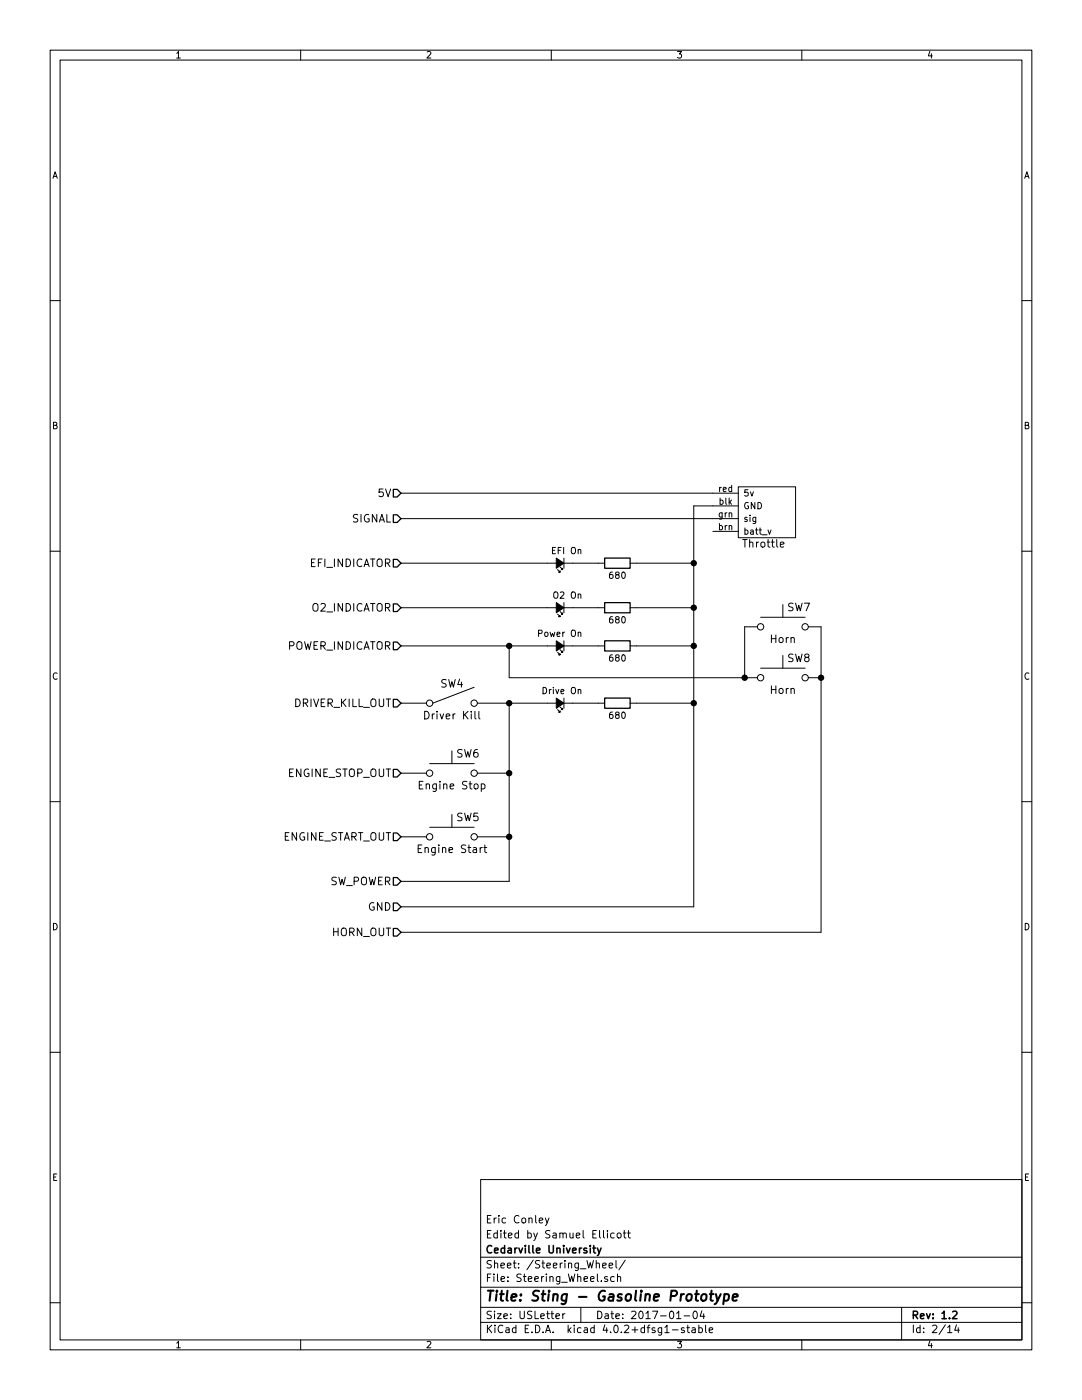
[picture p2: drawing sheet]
EESchema Schematic File Version 2
LIBS:power
LIBS:device
LIBS:transistors
LIBS:conn
LIBS:linear
LIBS:regul
LIBS:74xx
LIBS:cmos4000
LIBS:adc-dac
LIBS:memory
LIBS:xilinx
LIBS:microcontrollers
LIBS:dsp
LIBS:microchip
LIBS:analog_switches
LIBS:motorola
LIBS:texas
LIBS:intel
LIBS:audio
LIBS:interface
LIBS:digital-audio
LIBS:philips
LIBS:display
LIBS:cypress
LIBS:siliconi
LIBS:opto
LIBS:atmel
LIBS:contrib
LIBS:valves
LIBS:Supermileage
LIBS:EllicottDisplay
LIBS:EllicottInterface
LIBS:EllicottMicrocontrollers
LIBS:EllicottMisc
LIBS:EllicottPower
LIBS:Wiring Diagram v2-cache
EELAYER 25 0
EELAYER END
$Descr USLetter 8500 11000 portrait
encoding utf-8
Sheet 2 14
Title "Sting - Gasoline Prototype"
Date "2017-01-04"
Rev "1.2"
Comp "Cedarville University"
Comment1 "Edited by Samuel Ellicott"
Comment2 "Eric Conley"
Comment3 ""
Comment4 ""
$EndDescr
$Comp
L SW_NO SW5
U 1 1
P 3550 6575
F 0 "SW5" H 3675 6725 60  0000 C CNN
F 1 "Engine Start" H 3550 6475 60  0000 C CNN
F 2 "" H 3550 6575 60  0000 C CNN
F 3 "" H 3550 6575 60  0000 C CNN
	1    3550 6575
	1    0    0    -1  
$EndComp
$Comp
L SW_NO SW7
U 1 1
P 6150 4925
F 0 "SW7" H 6275 5075 60  0000 C CNN
F 1 "Horn" H 6150 4825 60  0000 C CNN
F 2 "" H 6150 4925 60  0000 C CNN
F 3 "" H 6150 4925 60  0000 C CNN
	1    6150 4925
	1    0    0    -1  
$EndComp
$Comp
L SW_NO SW6
U 1 1
P 3550 6075
F 0 "SW6" H 3675 6225 60  0000 C CNN
F 1 "Engine Stop" H 3550 5975 60  0000 C CNN
F 2 "" H 3550 6075 60  0000 C CNN
F 3 "" H 3550 6075 60  0000 C CNN
	1    3550 6075
	1    0    0    -1  
$EndComp
$Comp
L Throttle U?
U 1 1
P 5800 4025
F 0 "U?" H 5450 4025 60  0001 C CNN
F 1 "Throttle" H 5600 3775 60  0000 C CNN
F 2 "" H 5800 4125 60  0000 C CNN
F 3 "" H 5800 4125 60  0000 C CNN
	1    5800 4025
	-1   0    0    -1  
$EndComp
$Comp
L Led_Small D?
U 1 1
P 4400 5075
F 0 "D?" H 4350 5200 50  0001 L CNN
F 1 "Power On" H 4225 4975 50  0000 L CNN
F 2 "" V 4400 5075 50  0000 C CNN
F 3 "" V 4400 5075 50  0000 C CNN
	1    4400 5075
	-1   0    0    1   
$EndComp
$Comp
L Led_Small D?
U 1 1
P 4400 4775
F 0 "D?" H 4350 4900 50  0001 L CNN
F 1 "O2 On" H 4225 4675 50  0000 L CNN
F 2 "" V 4400 4775 50  0000 C CNN
F 3 "" V 4400 4775 50  0000 C CNN
	1    4400 4775
	-1   0    0    1   
$EndComp
$Comp
L Led_Small D?
U 1 1
P 4400 4425
F 0 "D?" H 4350 4550 50  0001 L CNN
F 1 "EFI On" H 4225 4325 50  0000 L CNN
F 2 "" V 4400 4425 50  0000 C CNN
F 3 "" V 4400 4425 50  0000 C CNN
	1    4400 4425
	-1   0    0    1   
$EndComp
$Comp
L Led_Small D?
U 1 1
P 4400 5525
F 0 "D?" H 4350 5650 50  0001 L CNN
F 1 "Drive On" H 4225 5425 50  0000 L CNN
F 2 "" V 4400 5525 50  0000 C CNN
F 3 "" V 4400 5525 50  0000 C CNN
	1    4400 5525
	-1   0    0    1   
$EndComp
$Comp
L SW_NO SW8
U 1 1
P 6150 5325
F 0 "SW8" H 6275 5475 60  0000 C CNN
F 1 "Horn" H 6150 5225 60  0000 C CNN
F 2 "" H 6150 5325 60  0000 C CNN
F 3 "" H 6150 5325 60  0000 C CNN
	1    6150 5325
	1    0    0    -1  
$EndComp
$Comp
L R R?
U 1 1
P 4850 5525
F 0 "R?" V 4930 5525 50  0001 C CNN
F 1 "680" V 4950 5525 50  0000 C CNN
F 2 "" V 4780 5525 50  0000 C CNN
F 3 "" H 4850 5525 50  0000 C CNN
	1    4850 5525
	0    1    1    0   
$EndComp
$Comp
L R R?
U 1 1
P 4850 4775
F 0 "R?" V 4930 4775 50  0001 C CNN
F 1 "680" V 4950 4775 50  0000 C CNN
F 2 "" V 4780 4775 50  0000 C CNN
F 3 "" H 4850 4775 50  0000 C CNN
	1    4850 4775
	0    1    1    0   
$EndComp
$Comp
L R R?
U 1 1
P 4850 5075
F 0 "R?" V 4930 5075 50  0001 C CNN
F 1 "680" V 4950 5075 50  0000 C CNN
F 2 "" V 4780 5075 50  0000 C CNN
F 3 "" H 4850 5075 50  0000 C CNN
	1    4850 5075
	0    1    1    0   
$EndComp
$Comp
L R R?
U 1 1
P 4850 4425
F 0 "R?" V 4930 4425 50  0001 C CNN
F 1 "680" V 4950 4425 50  0000 C CNN
F 2 "" V 4780 4425 50  0000 C CNN
F 3 "" H 4850 4425 50  0000 C CNN
	1    4850 4425
	0    1    1    0   
$EndComp
Text HLabel 3150 4425 0    60   Input ~ 0
EFI_INDICATOR
Text HLabel 3150 4775 0    60   Input ~ 0
O2_INDICATOR
Text HLabel 3150 7125 0    60   Input ~ 0
GND
$Comp
L SW_SPST SW4
U 1 1
P 3550 5525
F 0 "SW4" H 3550 5675 60  0000 C CNN
F 1 "Driver Kill" H 3550 5425 60  0000 C CNN
F 2 "" H 3550 5525 60  0000 C CNN
F 3 "" H 3550 5525 60  0000 C CNN
	1    3550 5525
	1    0    0    -1  
$EndComp
Wire Wire Line
	5450 3975 5600 3975
Wire Wire Line
	3150 5525 3350 5525
Wire Wire Line
	4500 4425 4700 4425
Wire Wire Line
	4500 4775 4700 4775
Wire Wire Line
	4500 5075 4700 5075
Wire Wire Line
	4500 5525 4700 5525
Connection ~ 5450 5075
Wire Wire Line
	5450 5075 5000 5075
Connection ~ 5450 4775
Wire Wire Line
	5450 4775 5000 4775
Connection ~ 5450 4425
Wire Wire Line
	3150 6075 3350 6075
Wire Wire Line
	3150 6575 3350 6575
Wire Wire Line
	3750 5525 4000 5525
Wire Wire Line
	4000 6075 3750 6075
Connection ~ 4000 5525
Wire Wire Line
	4000 6575 3750 6575
Connection ~ 4000 6075
Wire Wire Line
	5950 4925 5850 4925
Wire Wire Line
	5850 4925 5850 5325
Wire Wire Line
	4000 5325 5850 5325
Wire Wire Line
	5850 5325 5950 5325
Connection ~ 5850 5325
Wire Wire Line
	6350 4925 6450 4925
Wire Wire Line
	6450 4925 6450 5325
Wire Wire Line
	6450 5325 6450 7325
Wire Wire Line
	6450 5325 6350 5325
Wire Wire Line
	5450 5525 5000 5525
Wire Wire Line
	4000 5525 4000 5525
Wire Wire Line
	4000 5525 4000 6075
Wire Wire Line
	4000 6075 4000 6575
Wire Wire Line
	4000 6575 4000 6925
Wire Wire Line
	4000 5525 4300 5525
Wire Wire Line
	4300 5075 4000 5075
Wire Wire Line
	4000 5075 3150 5075
Wire Wire Line
	4300 4775 3150 4775
Wire Wire Line
	3150 4425 4300 4425
Text HLabel 3150 5075 0    60   Input ~ 0
POWER_INDICATOR
Text HLabel 3150 6925 0    60   Input ~ 0
SW_POWER
Text HLabel 3150 6075 0    60   Input ~ 0
ENGINE_STOP_OUT
Text HLabel 3150 6575 0    60   Input ~ 0
ENGINE_START_OUT
Connection ~ 6450 5325
Text HLabel 3150 7325 0    60   Input ~ 0
HORN_OUT
Wire Wire Line
	4000 6925 3150 6925
Connection ~ 4000 6575
Text HLabel 3150 5525 0    60   Input ~ 0
DRIVER_KILL_OUT
Wire Wire Line
	5000 4425 5450 4425
Connection ~ 5450 5525
Wire Wire Line
	5450 7125 3150 7125
Wire Wire Line
	5450 3975 5450 4425
Wire Wire Line
	5450 4425 5450 4775
Wire Wire Line
	5450 4775 5450 5075
Wire Wire Line
	5450 5075 5450 5525
Wire Wire Line
	5450 5525 5450 7125
Wire Wire Line
	6450 7325 3150 7325
Text HLabel 3150 3875 0    60   Input ~ 0
5V
Text HLabel 3150 4075 0    60   Input ~ 0
SIGNAL
Wire Wire Line
	3150 3875 5600 3875
Wire Wire Line
	5600 4075 3150 4075
Wire Wire Line
	4000 5325 4000 5075
Connection ~ 4000 5075
$EndSCHEMATC
